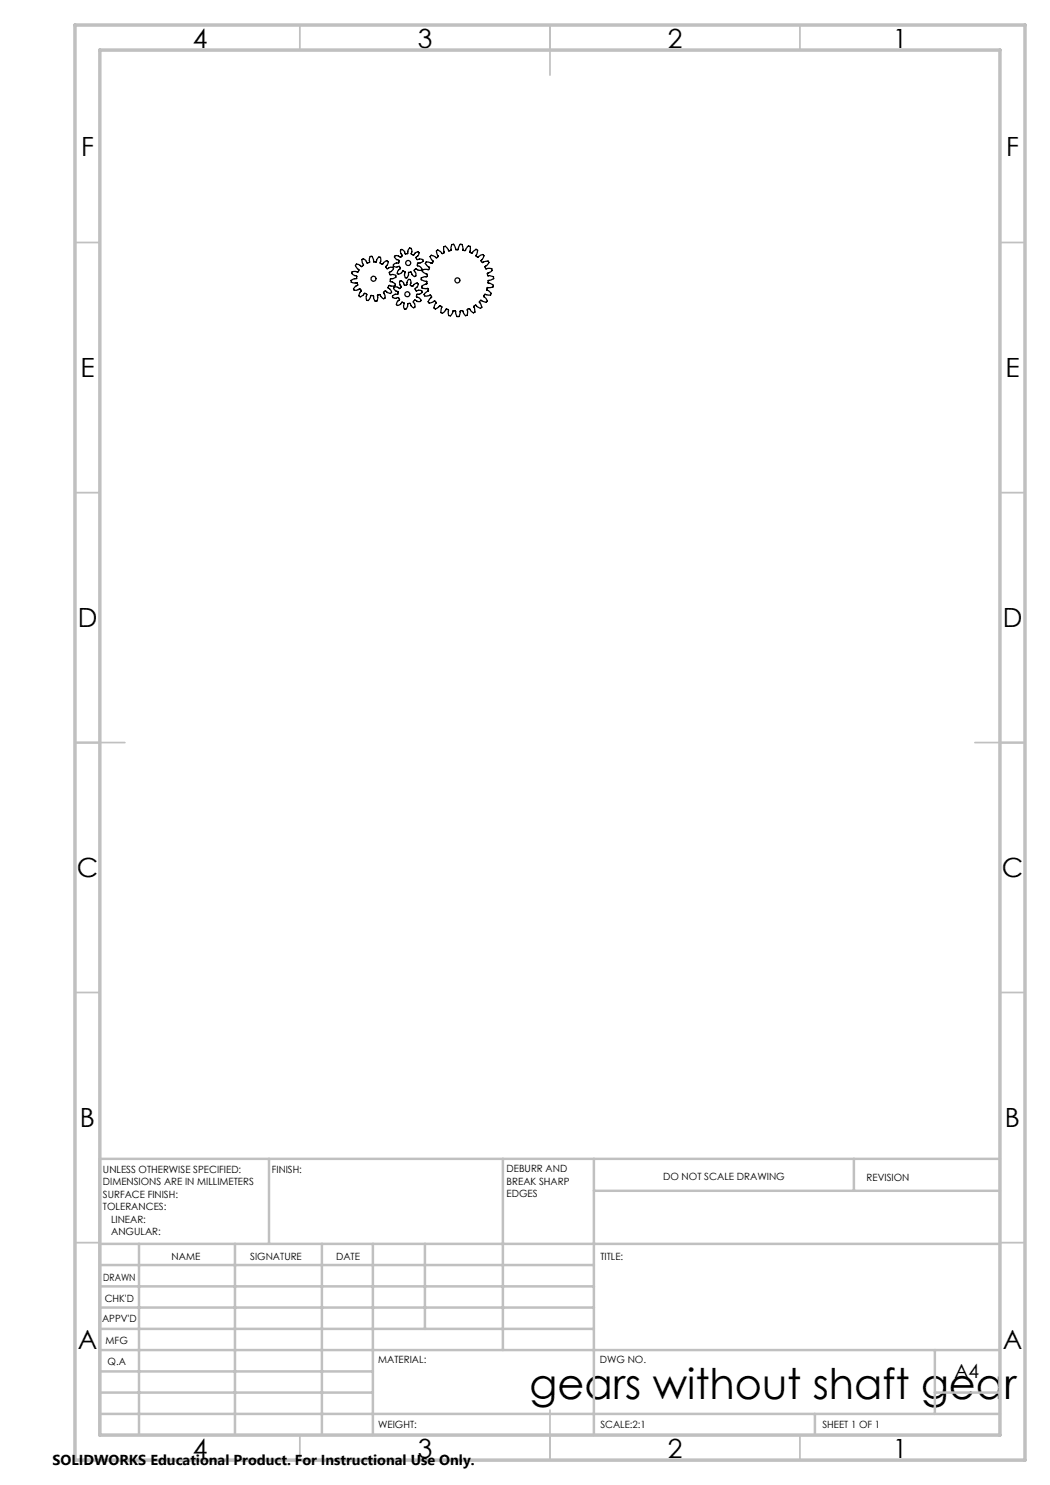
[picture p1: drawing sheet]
<svg xmlns="http://www.w3.org/2000/svg" width="210mm" height="297mm" viewBox="0 0 210 297" stroke-linecap="round" stroke-linejoin="round" font-family="sans-serif">
<g fill="none" stroke="#000" stroke-width=".25">
<path d="M71.3 52.8l.5 .1 .5 .4 .4-.3-.2-.4a.47 .47 0 0 1 .1-.8v-.1a1.08 1.08 0 0 1 .8 .9l.5-.2v-.7l.1-.4h.2a.62 .62 0 0 1 .5 .7l.1 .4h.4l.3-.7 .4-.3 .2 .1 .1 .3-.2 .8 .5 .2 .3-.3a.49 .49 0 0 1 .7-.3l.1 .5-.5 .6 .4 .4a.78 .78 0 0 1 1.2-.1l-.2 .4-.6 .5 .1 .4 .1 .1a.75 .75 0 0 1 1.1 .2v.2l-.5 .3-.6 .1-.1 .4 .7 .3 .4 .5a.48 .48 0 0 1-.8 .2l-.5-.1-.2 .5a.74 .74 0 0 1 .6 1l-.1 .1-.5-.1-.5-.4-.4 .4a.78 .78 0 0 1 .1 1.1l-.4-.1-.4-.7-.5 .2a.77 .77 0 0 1-.3 1.1l-.3-.1-.3-1h-.4l-.2 .5-.4 .5-.3-.1v-.1l.1-1-.4-.2-.8 .6h-.3l-.1-.3 .2-.5 .3-.3-.4-.4a.78 .78 0 0 1-1.2 .1l.4-.6 .4-.2-.2-.6a.91 .91 0 0 1-1.1-.2 .41 .41 0 0 1 .5-.5l.6-.1 .1-.5-.9-.4-.2-.1 .1-.3 .8-.1 .4 .1 .2-.4-.6-.7-.1-.2zM79.9 56.3l.1-.1a.42 .42 0 0 1 .7 .3l.2 .5 .5-.1a1.05 1.05 0 0 1 .3-1h.2a.43 .43 0 0 1 .3 .6l-.1 .5 .3 .3 .6-.6a.37 .37 0 0 1 .6 .1l-.1 .5-.5 .5 .3 .4 .5-.2a.42 .42 0 0 1 .6 .4l-.4 .4-.7 .1v.5l.7 .3 .2 .3-.1 .2a.56 .56 0 0 1-.7 0l-.5-.2-.2 .3 .2 .5a.43 .43 0 0 1 0 .7 .43 .43 0 0 1-.7-.3l-.1-.5h-.3h-.3v.6a.45 .45 0 0 1-.5 .5 .45 .45 0 0 1-.3-.7l.2-.5-.4-.2-.4 .5a.43 .43 0 0 1-.7 .1 .43 .43 0 0 1 .1-.7l.4-.3-.2-.5-.5 .2a.43 .43 0 0 1-.7-.3 .43 .43 0 0 1 .5-.5l.6-.1v-.5l-.5-.2a.44 .44 0 0 1-.3-.6 .44 .44 0 0 1 .7-.1l.4 .3 .4-.3-.3-.5zM80.1 50h.1a.42 .42 0 0 1 .7 .3l.2 .5 .5-.1a1.13 1.13 0 0 1 .3-1.1h.2a.43 .43 0 0 1 .3 .7l-.2 .5 .4 .2 .5-.5 .6-.1a.46 .46 0 0 1-.1 .8l-.4 .3 .2 .4 .6-.1a.43 .43 0 0 1 .6 .3 .43 .43 0 0 1-.5 .5h-.5l-.1 .5 .5 .2 .3 .6a.42 .42 0 0 1-.7 .1l-.5-.3-.3 .3 .3 .5a.43 .43 0 0 1-.1 .7 .43 .43 0 0 1-.6-.3l-.2-.5-.5 .1v.5l-.4 .6h-.2l-.2-.5 .1-.7-.4-.2-.4 .4a.43 .43 0 0 1-.7 .1 .43 .43 0 0 1 .2-.7l.4-.3-.2-.4-.6 .1a.43 .43 0 0 1-.6-.2 .43 .43 0 0 1 .5-.6h.5l.1-.5-.5-.2-.4-.6a.45 .45 0 0 1 .8-.1l.4 .3 .4-.4-.3-.4zM86.2 51.1l.5 .1 .6 .4 .3-.3-.3-.9 .1-.3 .2-.1 .3 .2 .5 .5 .3-.1 .2-.1-.2-1.1 .3-.2 .5 .5 .2 .5 .5-.1v-.7l.2-.5h.3l.5 1h.4l.1-.2a.89 .89 0 0 1 .5-.8h.2l.1 .4 .1 .8h.5l.6-.9 .4 .1-.2 1.1 .4 .3 .9-.9 .3 .2-.3 1.2 .3 .3 .6-.4 .5-.2 .2 .2-.6 1.1a.3 .3 0 0 0 .2 .3 .3 .3 0 0 0 .4-.1l.8-.2 .2 .3-.4 .6-.4 .2 .2 .5 1.2-.1v.2l.1 .2-.4 .3-.6 .3a.33 .33 0 0 0 .1 .4 .33 .33 0 0 0 .3 0l.8 .2v.4l-1.1 .5a.32 .32 0 0 0 0 .4 .32 .32 0 0 0 .4 .1l.7 .3-.1 .4-1.2 .2a.32 .32 0 0 0 0 .4 .32 .32 0 0 0 .3 .1l.5 .6-.1 .3-1.2-.1a.34 .34 0 0 0-.1 .3 .34 .34 0 0 0 .2 .3l.5 .7-.1 .1-.1 .2-1.2-.4-.3 .3 .6 1.1-.3 .2-.6-.3-.3-.4-.4 .2 .2 1.2-.3 .2-.9-.9-.3 .2v1.1l-.4 .1-.5-.9-.2-.1-.4 .1-.2 1.1h-.4l-.3-1.1a.34 .34 0 0 0-.4 0 .34 .34 0 0 0-.2 .3l-.4 .7-.4-.1-.1-1.2a.35 .35 0 0 0-.3-.1 .35 .35 0 0 0-.3 .3l-.5 .6-.3-.2 .2-1.2-.3-.2-1 .7-.3-.2 .4-1.1a.36 .36 0 0 0-.2-.2 .36 .36 0 0 0-.4 .1l-.8 .2-.2-.2 .7-.9-.2-.5-.2 .1a.82 .82 0 0 1-1 0l-.1-.2 .9-.8a.29 .29 0 0 0-.1-.3 .29 .29 0 0 0-.3-.1l-.9-.1-.1-.3 1.1-.6a.3 .3 0 0 0 0-.3 .3 .3 0 0 0-.3-.1l-.9-.4v-.3l1-.3a.28 .28 0 0 0 .2-.2 .28 .28 0 0 0-.2-.3l-.7-.5 .1-.4h1.2a.33 .33 0 0 0 .1-.4 .33 .33 0 0 0-.3-.2l-.5-.6 .1-.3 1.2 .3 .2-.4-.1-.2a.88 .88 0 0 1-.4-.9z"/>
<circle cx="74.7" cy="55.7" r=".5"/>
<circle cx="81.5" cy="58.8" r=".5"/>
<circle cx="81.6" cy="52.6" r=".5"/>
<circle cx="91.5" cy="56.1" r=".5"/>
</g>
<g fill="none" stroke="#c0c0c0" stroke-width=".35">
<path d="M60 5v5M110 5v10M160 5v5M15 48.5h5M200 48.5h5M15 98.5h5M200 98.5h5M15 148.5h10M195 148.5h10M15 198.5h5M200 198.5h5M15 248.5h5"/>
<path d="M200 248.5h5M60 287v5M110 282v10M160 287v5"/>
</g>
<g fill="none" stroke="#c0c0c0" stroke-width=".5">
<path d="M53.8 231.8v17M100.6 231.8v38.2M118.8 231.8v55.2M118.8 238.2h81.2M170.8 231.8v6.4M200 231.8h-180v55.2M20 248.8h180M20 257.3h98.8M20 253h98.8M27.8 248.8v38.2M47 248.8v38.2M64.4 248.8v38.2"/>
<path d="M74.6 248.8v38.2M85 248.8v17M20 265.8h98.8M20 261.5h98.8M20 278.5h54.6M20 274.3h54.6M20 270h180M187 278.5h13M187 270v12.8M20 282.8h180M163 282.8v4.2"/>
</g>
<path d="M15 5h190v287h-190zM20 10h180v277h-180z" fill="none" stroke="#c0c0c0" stroke-width=".7"/>
<text font-size="8.5" x="105.9" y="279.7">gears without shaft gear</text>
<g font-size="5.3">
<text x="38.5" y="9.5">4</text>
<text x="83.5" y="9.5">3</text>
<text x="133.6" y="9.5">2</text>
<text x="178.6" y="9.5">1</text>
<text x="16.2" y="31.2">F</text>
<text x="201.2" y="31.2">F</text>
<text x="16.1" y="75.5">E</text>
<text x="201.1" y="75.5">E</text>
<text x="15.5" y="125.5">D</text>
<text x="200.5" y="125.5">D</text>
<text x="15.4" y="175.5">C</text>
<text x="200.4" y="175.5">C</text>
<text x="16" y="225.5">B</text>
<text x="201" y="225.5">B</text>
<text x="15.5" y="269.7">A</text>
<text x="200.5" y="269.7">A</text>
<text x="38.5" y="291.5">4</text>
<text x="83.5" y="291.5">3</text>
<text x="133.6" y="291.5">2</text>
<text x="178.6" y="291.5">1</text>
</g>
<text font-size="3.9" x="190.9" y="275.5">A4</text>
<text font-size="2.9" x="10.5" y="292.9">SOLIDWORKS Educational Product. For Instructional Use Only.</text>
<g font-size="2">
<text x="20.6" y="234.6">UNLESS OTHERWISE SPECIFIED:</text>
<text x="20.6" y="237.1">DIMENSIONS ARE IN MILLIMETERS</text>
<text x="20.6" y="239.6">SURFACE FINISH:</text>
<text x="54.4" y="234.6">FINISH:</text>
<text x="101.3" y="234.5">DEBURR AND</text>
<text x="101.3" y="237">BREAK SHARP</text>
<text x="101.3" y="239.5">EDGES</text>
<text x="132.6" y="236">DO NOT SCALE DRAWING</text>
<text x="173.3" y="236.2">REVISION</text>
<text x="20.6" y="242.1">TOLERANCES:</text>
<text x="22.2" y="244.6">LINEAR:</text>
<text x="22.2" y="247.1">ANGULAR:</text>
<text x="34.3" y="252">NAME</text>
<text x="50" y="251.9">SIGNATURE</text>
<text x="67.2" y="251.9">DATE</text>
<text x="120.1" y="251.9">TITLE:</text>
<text x="20.6" y="256.1">DRAWN</text>
<text x="20.9" y="260.3">CHK'D</text>
<text x="20.4" y="264.4">APPV'D</text>
<text x="21.1" y="268.8">MFG</text>
<text x="21.5" y="273">Q.A</text>
<text x="75.6" y="272.5">MATERIAL:</text>
<text x="120" y="272.5">DWG NO.</text>
<text x="75.6" y="285.5">WEIGHT:</text>
<text x="120.1" y="285.6">SCALE:2:1</text>
<text x="164.5" y="285.6">SHEET 1 OF 1</text>
</g>
</svg>
